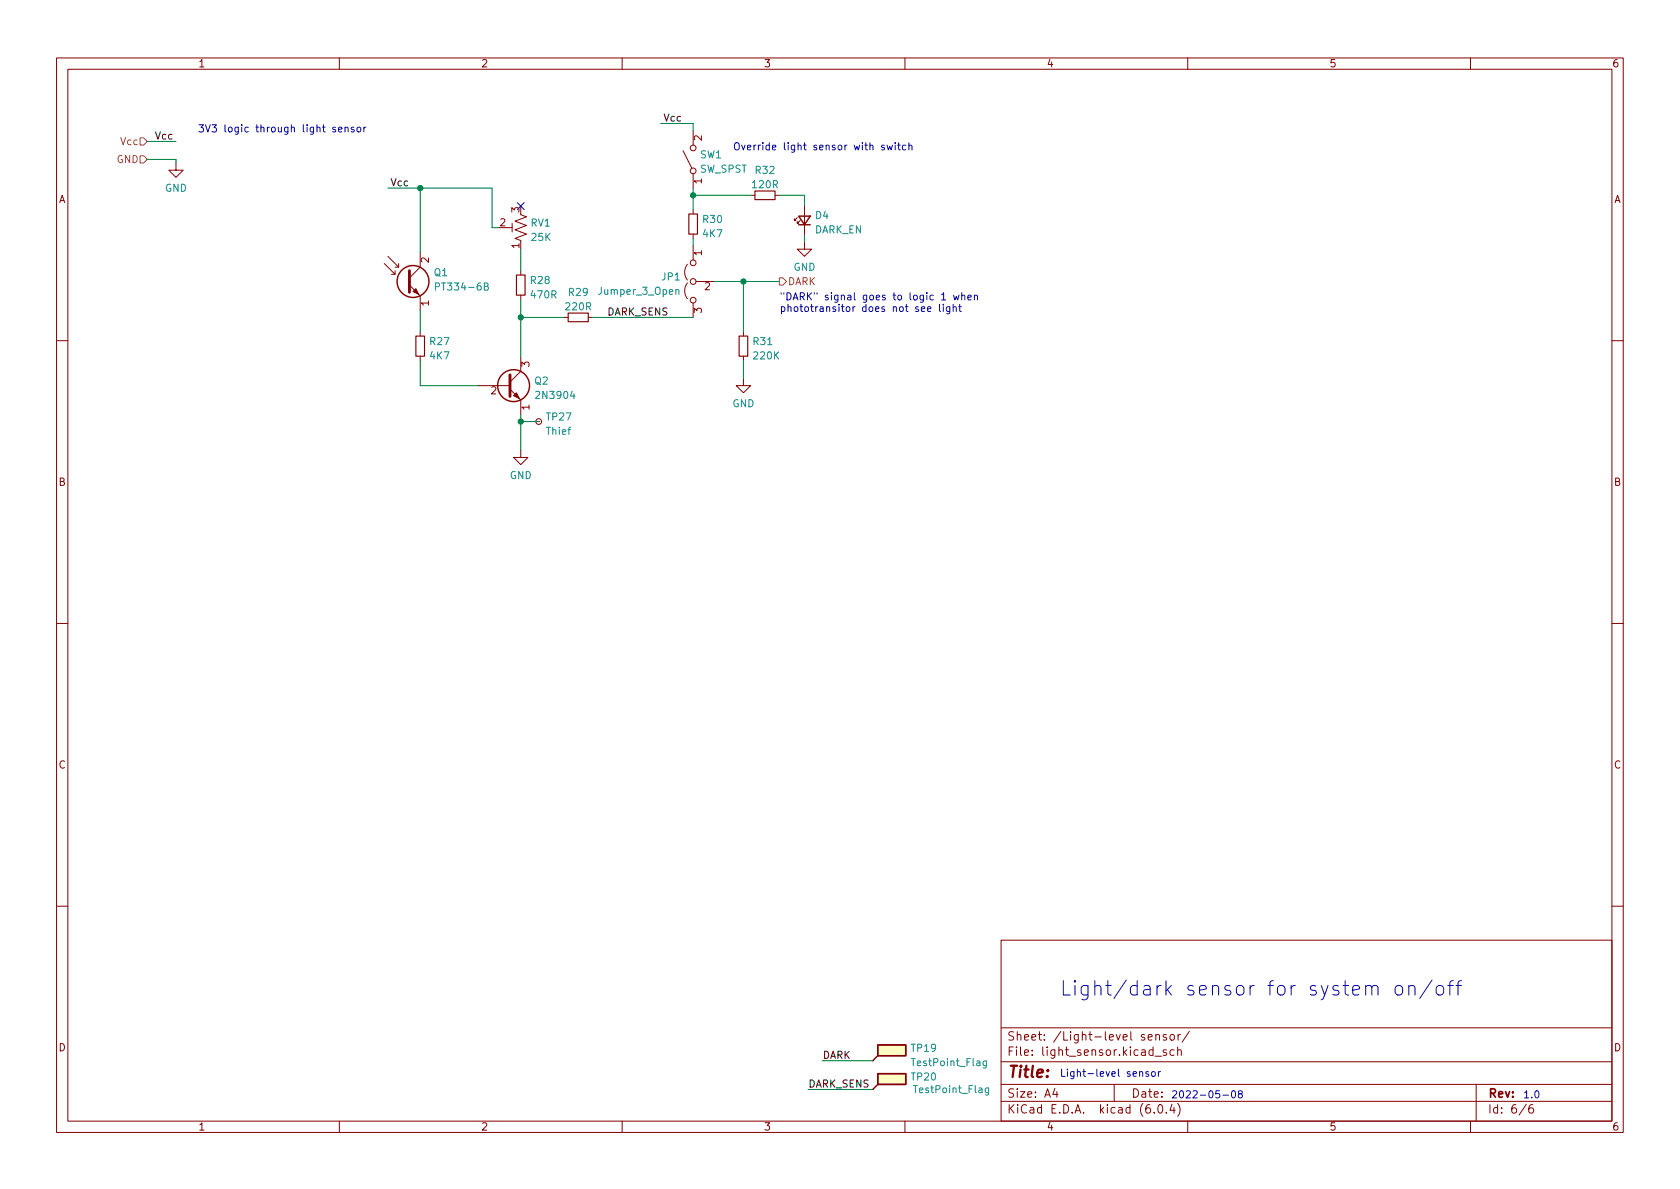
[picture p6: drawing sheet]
<svg xmlns="http://www.w3.org/2000/svg" width="297mm" height="210mm" viewBox="0 0 297 210" stroke-linecap="round" stroke-linejoin="round" font-family="sans-serif">
<g fill="none" stroke="#840000" stroke-width=".18">
<path d="M10 10.2h277v190.1h-277zM12 12.2h273v186.1h-273zM60 10.2v2M110 10.2v2M160 10.2v2M210 10.2v2M260 10.2v2M31.1 28.8v1.3h1.3l-1.3 1.3-1.3-1.3h1.3M90.6 39.5v1.5M92.1 38l1 .3-2 .8 2 .8-2 .7 2 .8-2 .8 1 .3v.3M120.8 26.7l1.5 3M122.6 23.1v2.5"/>
<path d="M122.6 30.7v2.6M122.6 37.1v.7M132.7 34.5h.8M137 34.5h.8M141 38.5l-.5 .5v-.3v.3h.2M141.5 39l-.5 .5v-.3v.3h.2M142.2 36.4v5.1M67.9 46.6l1.9 1.9v-.6M68.6 45.3l1.9 1.9v-.6M69.2 48.5h.6M69.8 47.2h.7M72.4 50.4l1.9 1.9v2.6"/>
<path d="M74.3 44.7v2.5l-1.9 1.9M74.3 58.7v.7M89.5 40.3h1.1M92.1 47.9v.7M92.1 52.2v.8M99.7 56.1h.8M104 56.1h.8M121.5 46.7a2.26 2.26 0 0 0 0 2.8M121.5 50a2.26 2.26 0 0 0 0 2.8M122.6 41.4v.8M122.6 43.4v2.6M122.6 53.6v2.5"/>
<path d="M123.1 49.8h3.3M131.4 58.7v.7M142.2 42.8v1.3h1.3l-1.3 1.2-1.2-1.2h1.2M10 60.2h2M74.3 63v.7M84.5 68.2h5.7M90.2 68.8l1.9 1.9v2.6M92.1 79.6v1.3h1.2l-1.2 1.3-1.3-1.3h1.3M92.1 63.1v2.6l-1.9 1.9M95.2 74.5h.1M131.4 66.9v1.3h1.3l-1.3 1.3-1.2-1.3h1.2M131.4 63v.7"/>
<path d="M285 60.2h2M10 110.2h2M285 110.2h2M10 160.2h2M177 166.3h108v32h-108zM285 160.2h2M60 198.3v2M110 198.3v2M154.3 187.6h.1M154.3 192.7h.1M160 198.3v2M177 194.8h108"/>
<path d="M177 191.8h108M177 187.8h108M177 181.8h108M186.5 192.5l-.4 1h1M186.9 193v1M197 191.8v3M203 183.4l.7-.1-.1-.3-.4-.1-.2 .2 .1 .8h.5M204.1 196.7v.1M204.2 186.8h1.2M204.4 183.1l.2-.2 .3 .1 .1 .9M204.4 182.9v1M204.9 195.4l.2-.1a.81 .81 0 0 1 .6 .7 .81 .81 0 0 1-.3 .8h-.2a.81 .81 0 0 1-.6-.6 .81 .81 0 0 1 .3-.8z"/>
<path d="M206.2 196.7v.1M206.2 185.7l-.3-.1-.3 .2 .1 .3 .5 .1v.4h-.6M206.2 183l-.3-.1-.3 .2 .1 .3 .5 .1v.4h-.6M207 183l.4-.1 .2 .3v.4l-.2 .3h-.4l-.1-.3v-.4zM207.2 195.3l-.3 1h.9M207.6 185.7l-.5-.1-.2 .3v.4l.1 .3h.6M207.6 195.8v1M208.2 195.1a1.72 1.72 0 0 1 0 2.3M208.2 185.8l.2-.2 .4 .1 .1 .9M208.2 185.1v1.5M208.3 182.9v1M208.7 182.9l-.3 .1-.1 .2"/>
<path d="M210 198.3v2M210.3 182.4l-1.3 1.9M260 198.3v2M261 191.8v6.5M269.9 195.3l-1.3 1.9M271 195.3a.6 .6 0 0 0-.7 .7v.5l.1 .3h.5l.2-.1 .1-.5-.2-.2-.4-.1-.3 .3"/>
<circle cx="122.6" cy="30.2" r=".51"/>
<circle cx="122.6" cy="26.2" r=".51"/>
<circle cx="122.6" cy="53.1" r=".51"/>
<circle cx="122.6" cy="46.5" r=".51"/>
<circle cx="122.6" cy="49.8" r=".51"/>
<circle cx="95.3" cy="74.5" r=".51"/>
</g>
<path d="M121.8 37.8h1.5v3.6h-1.5zM133.5 33.8h3.5v1.5h-3.5zM73.5 59.4h1.6v3.6h-1.6zM91.3 48.6h1.5v3.6h-1.5zM100.5 55.4h3.5v1.5h-3.5zM130.7 59.4h1.5v3.6h-1.5z" fill="none" stroke="#840000" stroke-width=".2"/>
<g fill="none" stroke="#840000" stroke-width=".25">
<path d="M141.2 38.2h2.1l-1.1 1.5zM141.2 39.7h2.1M155.2 184.8h4.9v1.9h-4.9zM155.2 189.9h4.9v1.9h-4.9zM155.2 186.7l-.9 .9M155.2 191.8l-.9 .9"/>
<circle cx="73" cy="49.8" r="2.82"/>
<circle cx="90.8" cy="68.2" r="2.82"/>
</g>
<g fill="#ffffc2" stroke="#ffffc2" stroke-width=".18">
<path d="M155.2 184.8h4.9v1.9h-4.9z"/>
<path d="M155.2 189.9h4.9v1.9h-4.9z"/>
</g>
<path d="M77 50.7l.6-.1 .1-.1v-.3l-.7-.2v1.3M85.6 50.6h.6l.1-.2-.1-.2-.6-.2v1.3h.5l.2-.1 .1-.3-.3-.3M119.5 51.3l.2-.1 .3 .1v.8M174.4 187.6v1l-.2 .3-.3-.1M174.4 187.7l-.3-.1-.3 .2 .1 .6h.5M174.8 192.4v1l-.2 .3-.3-.1M174.8 192.4h-.4l-.2 .2 .1 .6h.5" fill="none" stroke="#008484" stroke-width=".18"/>
<path d="M72.4 47.9v3.8M90.2 66.3v3.8" fill="none" stroke="#840000" stroke-width=".51"/>
<g fill="#840000" stroke="#840000" stroke-width=".18">
<path d="M90.8 70l.5-.5 .5 1z"/>
<path d="M73 51.6l.5-.6 .5 1.1z"/>
</g>
<path d="M24.8 27.6h.6l.6 .6-.6 .6h-.6zM24.8 24.4h.6l.6 .6-.6 .6h-.6zM137.8 49.1h.6l.7 .7-.7 .6h-.6z" fill="none" stroke="#848400" stroke-width=".18"/>
<g fill="none" stroke="#0000c2" stroke-width=".18">
<path d="M59.3 22.5h-.3l-.2 .2 .1 .1 .4 .2v.3h-.5M59.9 22.9l.6-.1-.1-.3h-.4l-.1 .2v.6h.5M61 22.6l.2-.1h.3l.1 .8M61 22.5v.8M62.6 22.5h-.3l-.2 .2 .1 .1 .4 .2v.3h-.5M63.2 22.5h.3l.3 .2v.4l-.3 .2h-.3l-.1-.2zM64.3 22.5v.8M64.7 22.5l-.4 .2M156.3 25.7h-.3l-.1 .1v.2l.4 .1v.3h-.4M156.8 25.7l.3 .8 .2-.6 .3 .6 .2-.8M158.3 25.2v.2M158.3 25.7v.8"/>
<path d="M158.7 25.7h.5M158.9 25.2v1.1l.3 .2M160.2 25.7h-.4l-.2 .2 .1 .5h.5M160.7 25.8l.2-.1h.3v.8M160.7 25.2v1.3M164 54.7l.6-.2-.1-.2-.3-.1-.2 .2 .1 .6h.4M166.1 53.8v1.1l.2 .2M166.5 52.1l.3-.3v1.2M166.5 53h.7M166.8 53.8v.1M166.8 54.2v.9M167.9 54.2v1.1l-.2 .2-.3-.1"/>
<path d="M167.9 54.3l-.3-.1-.3 .3 .1 .5h.5M168.5 54.4l.2-.2 .3 .1 .1 .8M168.5 53.8v1.3M168.6 52.2l.2 .8 .3-.6 .2 .6 .3-.8M169.5 54.2h.5M169.7 53.8v1.1l.3 .2M170 52.3l.2-.1 .3 .1 .1 .7M170 51.8v1.2M171.1 52.6l.6-.1v-.2l-.4-.1-.2 .2 .1 .6h.5M172.3 52.3l.2-.1 .3 .1v.7M172.3 52.2v.8M242.6 174.6l.3-.3 .6 .1 .1 .2v1.4"/>
<path d="M246.8 174.5a.69 .69 0 0 1 .7-.2 .69 .69 0 0 1 .5 .4v.8a.69 .69 0 0 1-.7 .5 .69 .69 0 0 1-.6-.5v-.8zM249.1 174.5a.63 .63 0 0 1 1.1 .1v1.4M249.1 174.3v1.7M253.2 173.3l-2.2 3.3M254 174.5a.69 .69 0 0 1 .7-.2 .69 .69 0 0 1 .6 .4v.8a.69 .69 0 0 1-.7 .5 .69 .69 0 0 1-.7-.5v-.8zM256 174.3h.9M256.9 173.4l-.4 .1-.2 .3v2.2M257.4 174.3h1M258.4 173.4l-.5 .1-.1 .3v2.2M201.5 189.6l.2-.1 .3 .1v.7M203.1 189.6l-.3-.1-.2 .2v.2l.5 .1v.3h-.5M203.7 189.6l.3-.1 .3 .2v.4l-.3 .2h-.3l-.1-.2z"/>
<path d="M204.8 189.5v.8M205.2 189.5l-.4 .2M216.2 193.7h1M217.9 193l.1-.1a.68 .68 0 0 1 .5 .6 .68 .68 0 0 1-.5 .6l-.1-.1-.2-.3zM219.2 193.4l-.3-.2 .1-.2 .2-.1h.3l.2 .2-.1 .2-.5 .2-.2 .2v.2l.3 .2h.2l.3-.2v-.2l-.3-.3"/>
</g>
<g fill="none" stroke="#008400" stroke-width=".18">
<path d="M26 25h5.1M26 28.2h5.1v.6M68.6 33.3h18.4v7h1.3M74.3 33.3v11.4M116.8 21.8h5.8v1.3M122.6 34.5h10.1M122.6 33.3v3.8M137.8 34.5h4.4v1.9M74.3 54.9v3.8M92.1 56.1h7.6M92.1 44.1v3.8M92.1 53v10.1"/>
<path d="M104.8 56.1h17.8M122.6 42.2v1.2M126.4 49.8h11.4M131.4 49.8v8.9M142.2 41.5v1.3M74.3 63.7v4.5h10.2M92.1 73.3v6.3M92.1 74.5h3.1M131.4 63.7v3.2M142.9 192.7h11.4M145.4 187.6h8.9"/>
</g>
<path d="M91.5 35.8l1.2 1.3M92.7 35.8l-1.2 1.3" fill="none" stroke="#000084" stroke-width=".18"/>
<g fill="#008400" stroke="#008400" stroke-width=".18">
<circle cx="74.3" cy="33.3" r=".46"/>
<circle cx="92.1" cy="56.1" r=".46"/>
<circle cx="122.6" cy="34.5" r=".46"/>
<circle cx="131.4" cy="49.8" r=".46"/>
<circle cx="92.1" cy="74.5" r=".46"/>
</g>
<text font-size="3.5" fill="#0000c2" x="187.3" y="176.1">Light/dark sensor for system on/off</text>
<text font-size="2.8" fill="#840000" x="178" y="190.6">Title:</text>
<g font-size="2.1" fill="#840000">
<text x="178" y="184">Sheet: /Light-level sensor/</text>
<text x="178" y="186.7">File: light_sensor.kicad_sch</text>
<text x="178" y="196.9">KiCad E.D.A. kicad (6.0.4)</text>
<text x="178" y="194.1">Size: A4</text>
<text x="200" y="194.1">Date:</text>
<text x="263" y="194.1">Rev:</text>
<text x="263" y="196.9">Id: 6/6</text>
</g>
<g font-size="1.8" fill="#840000">
<text x="35" y="11.9">1</text>
<text x="85" y="11.9">2</text>
<text x="135" y="11.9">3</text>
<text x="185" y="11.9">4</text>
<text x="235" y="11.9">5</text>
<text x="285" y="11.9">6</text>
<text x="124.1" y="24.9" transform="rotate(-90 124.1 24.9)">2</text>
<text x="10.3" y="35.9">A</text>
<text x="124.1" y="32.5" transform="rotate(-90 124.1 32.5)">1</text>
<text x="285.3" y="35.9">A</text>
<text x="88.4" y="40">2</text>
<text x="91.8" y="37.6" transform="rotate(-90 91.8 37.6)">3</text>
<text x="75.8" y="46.5" transform="rotate(-90 75.8 46.5)">2</text>
<text x="91.8" y="43.9" transform="rotate(-90 91.8 43.9)">1</text>
<text x="124.1" y="45.2" transform="rotate(-90 124.1 45.2)">1</text>
<text x="124.6" y="51.3">2</text>
<text x="75.8" y="54.1" transform="rotate(-90 75.8 54.1)">1</text>
<text x="124.1" y="55.4" transform="rotate(-90 124.1 55.4)">3</text>
<text x="93.6" y="64.9" transform="rotate(-90 93.6 64.9)">3</text>
<text x="86.8" y="69.7">2</text>
<text x="93.6" y="72.5" transform="rotate(-90 93.6 72.5)">1</text>
<text x="10.3" y="85.9">B</text>
<text x="285.3" y="85.9">B</text>
<text x="10.3" y="135.9">C</text>
<text x="285.3" y="135.9">C</text>
<text x="10.3" y="185.9">D</text>
<text x="285.3" y="185.9">D</text>
<text x="35" y="199.9">1</text>
<text x="85" y="199.9">2</text>
<text x="135" y="199.9">3</text>
<text x="185" y="199.9">4</text>
<text x="235" y="199.9">5</text>
<text x="285" y="199.9">6</text>
</g>
<g font-size="1.8" fill="#0000c2">
<text x="34.9" y="23.4">3V3 logic through light sensor</text>
<text x="129.5" y="26.6">Override light sensor with switch</text>
<text x="137.8" y="53.1">&quot;DARK&quot; signal goes to logic 1 when</text>
<text x="137.8" y="55.1">phototransitor does not see light</text>
<text x="187.3" y="190.4">Light-level sensor</text>
<text x="207" y="194.2">2022-05-08</text>
<text x="269.2" y="194.2">1.0</text>
</g>
<g font-size="1.8">
<text x="117.5" y="21.5">Vcc</text>
<text x="27.3" y="24.7">Vcc</text>
<text x="69.2" y="32.9">Vcc</text>
<text x="107.3" y="55.8">DARK_SENS</text>
<text x="145.4" y="187.2">DARK</text>
<text x="142.9" y="192.3">DARK_SENS</text>
</g>
<g font-size="1.8" fill="#848400">
<text x="20.6" y="28.8">GND</text>
<text x="21.4" y="25.6">Vcc</text>
<text x="139.3" y="50.4">DARK</text>
</g>
<g font-size="1.8" fill="#008484">
<text x="123.8" y="28">SW1</text>
<text x="29.1" y="33.9">GND</text>
<text x="123.7" y="30.5">SW_SPST</text>
<text x="133.1" y="33.3">120R</text>
<text x="133.6" y="30.7">R32</text>
<text x="93.9" y="40.1">RV1</text>
<text x="124.4" y="39.4">R30</text>
<text x="124.4" y="42">4K7</text>
<text x="144" y="41.3">DARK_EN</text>
<text x="144.2" y="38.7">D4</text>
<text x="94" y="42.6">25K</text>
<text x="140.3" y="47.9">GND</text>
<text x="76.8" y="48.8">Q1</text>
<text x="77.6" y="51.4">PT334-6B</text>
<text x="93.9" y="50.2">R28</text>
<text x="94" y="52.8">470R</text>
<text x="100.6" y="52.3">R29</text>
<text x="106.1" y="52.1">Jumper_3_Open</text>
<text x="117" y="49.6">JP1</text>
<text x="100.1" y="54.9">220R</text>
<text x="76.1" y="61">R27</text>
<text x="76.1" y="63.5">4K7</text>
<text x="133.2" y="61">R31</text>
<text x="133.4" y="63.5">220K</text>
<text x="94.6" y="68">Q2</text>
<text x="95.1" y="70.5">2N3904</text>
<text x="96.6" y="76.9">Thief</text>
<text x="96.7" y="74.3">TP27</text>
<text x="129.5" y="72">GND</text>
<text x="90.1" y="84.7">GND</text>
<text x="161.2" y="186">TP19</text>
<text x="161.2" y="191.1">TP20</text>
<text x="161.5" y="188.5">TestPoint_Flag</text>
<text x="161.9" y="193.3">TestPoint_Flag</text>
</g>
</svg>
